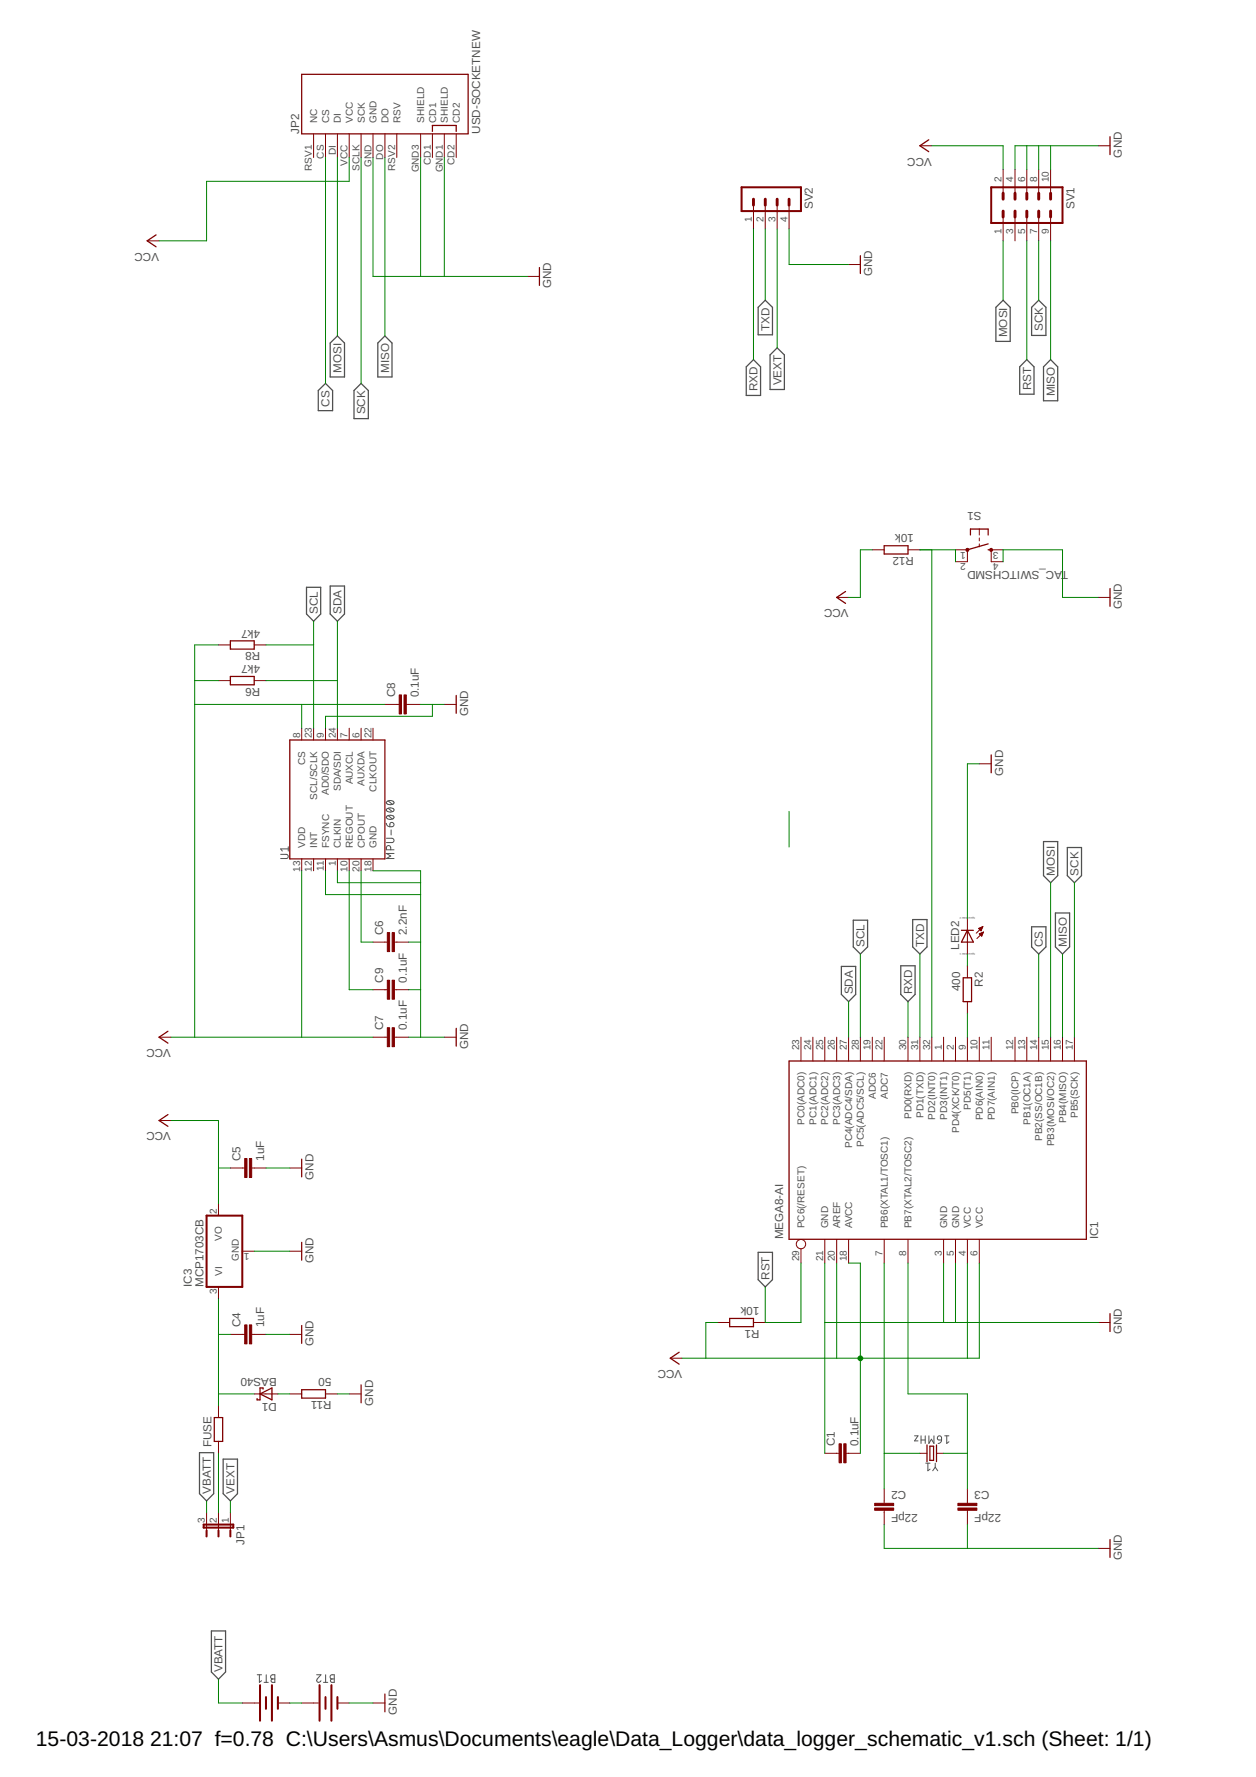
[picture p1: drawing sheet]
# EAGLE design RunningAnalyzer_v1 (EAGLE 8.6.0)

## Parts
BT1  BATTERY-20MM_SMD_4LEGS_OVERPASTE  [BATTCON_20MM_4LEGS_OVERPASTE]
BT2  BATTERY-20MM_SMD_4LEGS_OVERPASTE  [BATTCON_20MM_4LEGS_OVERPASTE]
C1  0.1uF  C-EUC0805  [C0805]
C2  22pF  C-EUC0805  [C0805]
C3  22pF  C-EUC0805  [C0805]
C4  1uF  C-EUC0805  [C0805]
C5  1uF  C-EUC0805  [C0805]
C6  2.2nF  C-EUC0805  [C0805]
C7  0.1uF  C-EUC0805  [C0805]
C8  0.1uF  C-EUC0805  [C0805]
C9  0.1uF  C-EUC0805  [C0805]
D1  BAS40  [SOT23]
FUSE  R-EU_M1206  [M1206]
IC1  MEGA8-AI  [TQFP32-08]
IC3  MCP1703CB  [SOT23]
JP1  JP2E  [JP2]
JP2  USD-SOCKETNEW  [MICRO-SD-SOCKET-PP]
LED2  LED_E  [LED_1206]
R1  10k  R-EU_R1206  [R1206]
R2  400  R-EU_R0805  [R0805]
R6  4k7  R-EU_R0805  [R0805]
R8  4k7  R-EU_R0805  [R0805]
R11  50  R-EU_R0805  [R0805]
R12  10k  R-EU_R1206  [R1206]
S1  TAC_SWITCHSMD  [TACTILE-SWITCH-SMD]
SV1  MA05-2  [MA05-2]
SV2  MA04-1  [MA04-1]
U1  MPU-6000  [QFN-24-EP]
Y1  16MHz  CRYSTALSMD-HC49UP  [HC49UP]

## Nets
CS: IC1.14(PB2(SS/OC1B)) JP2.CS
GND: BT2.2(-) C1.1 C2.2 C3.2 C4.2 C5.2 C6.2 C7.2 C8.2 C9.2 IC1.3(GND) IC1.5(GND) IC1.21(GND) IC3.1(GND) JP2.GND JP2.GND1(SHIELD) JP2.GND3(SHIELD) LED2.C R11.1 S1.3 S1.4 SV1.4 SV1.6 SV1.8 SV1.10 SV2.4 U1.1(CLKIN) U1.9(AD0/SDO) U1.11(FSYNC) U1.18(GND)
MISO: IC1.16(PB4(MISO)) JP2.DO SV1.9
MOSI: IC1.15(PB3(MOSI/OC2)) JP2.DI SV1.1
N$2: IC1.9(PD5(T1)) R2.2
N$3: C6.1 U1.20(CPOUT)
N$5: C9.1 U1.10(REGOUT)
N$6: D1.1(A) R11.2
N$7: C3.1 IC1.8(PB7(XTAL2/TOSC2)) Y1.1
N$8: C2.1 IC1.7(PB6(XTAL1/TOSC1)) Y1.2
N$9: IC1.32(PD2(INT0)) R12.1 S1.1 S1.2
N$13: LED2.A R2.1
N$14: FUSE.1 JP1.2
N$15: BT1.2(-) BT2.1(+)
N$16: C4.1 D1.3(C) FUSE.2 IC3.3(VI)
RST: IC1.29(PC6(/RESET)) R1.1 SV1.5
RXD: IC1.30(PD0(RXD)) SV2.1
SCK: IC1.17(PB5(SCK)) JP2.SCLK(SCK) SV1.7
SCL: IC1.28(PC5(ADC5/SCL)) R8.1 U1.23(SCL/SCLK)
SDA: IC1.27(PC4(ADC4/SDA)) R6.1 U1.24(SDA/SDI)
TXD: IC1.31(PD1(TXD)) SV2.2
VBATT: BT1.1(+) JP1.3
VCC: C1.2 C5.1 C7.1 C8.1 IC1.4(VCC) IC1.6(VCC) IC1.18(AVCC) IC1.20(AREF) IC3.2(VO) JP2.VCC R1.2 R6.2 R8.2 R12.2 SV1.2 U1.8(CS) U1.13(VDD)
VEXT: JP1.1 SV2.3
Unconnected: IC1.1(PD3(INT1)) IC1.2(PD4(XCK/T0)) IC1.10(PD6(AIN0)) IC1.11(PD7(AIN1)) IC1.12(PB0(ICP)) IC1.13(PB1(OC1A)) IC1.19(ADC6) IC1.22(ADC7) IC1.23(PC0(ADC0)) IC1.24(PC1(ADC1)) IC1.25(PC2(ADC2)) IC1.26(PC3(ADC3)) JP2.CD1 JP2.CD2 JP2.RSV1(NC) JP2.RSV2(RSV) SV1.3 U1.6(AUXDA) U1.7(AUXCL) U1.12(INT) U1.22(CLKOUT)

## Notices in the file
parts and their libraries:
SparkFun-Clocks: Licensing: Creative Commons ShareAlike 4.0 International - https://creativecommons.org/licenses/by-sa/4.0
